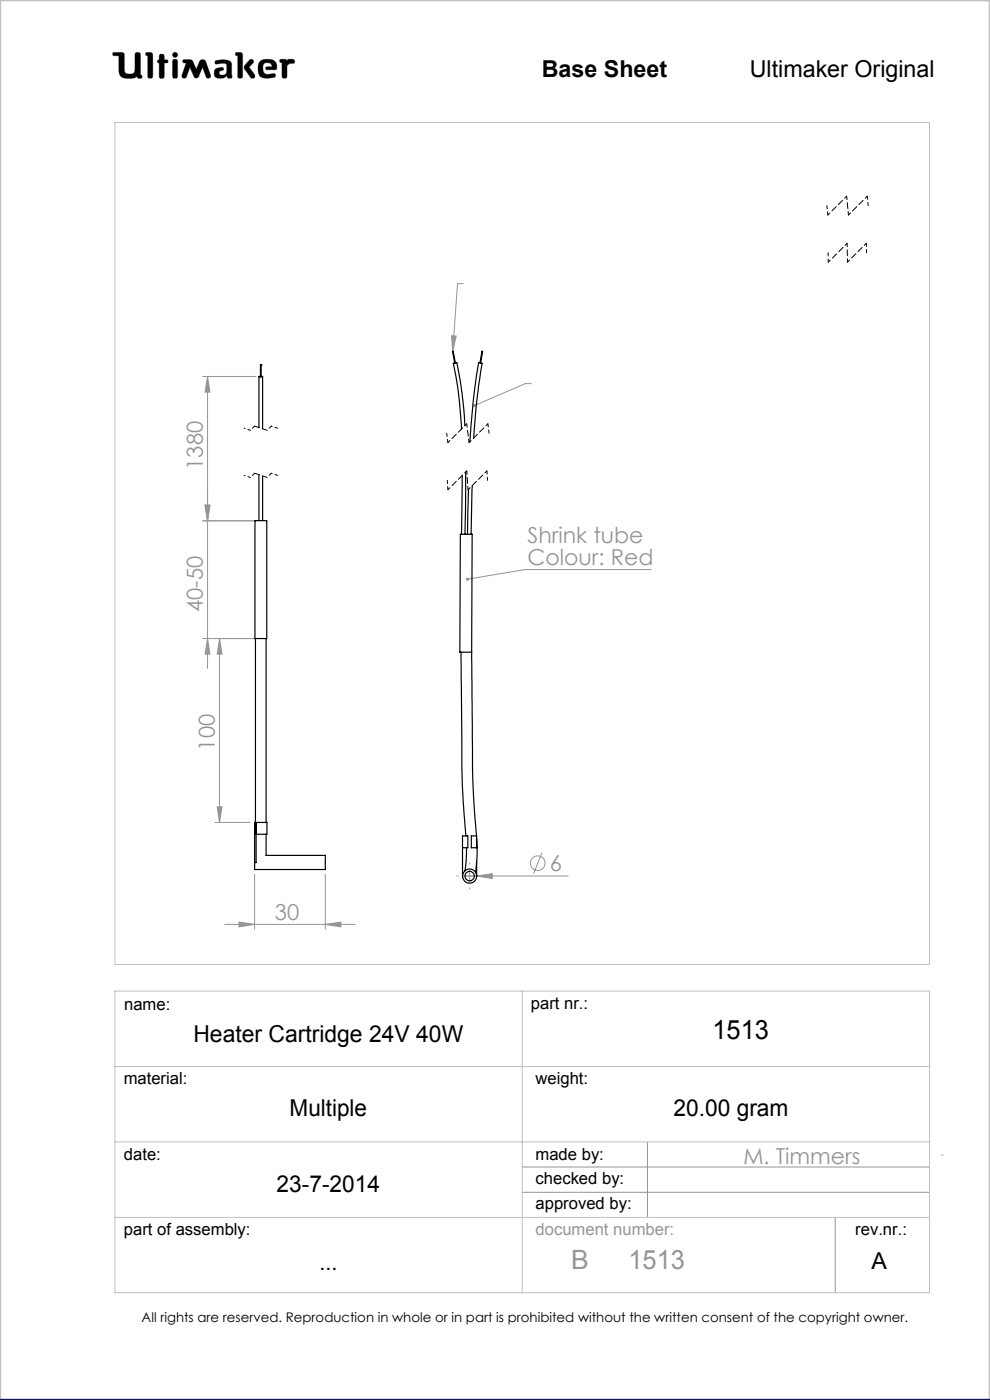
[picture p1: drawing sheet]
<svg xmlns="http://www.w3.org/2000/svg" width="210mm" height="297mm" viewBox="0 0 210 297" stroke-linecap="round" stroke-linejoin="round" font-family="sans-serif">
<g fill="none" stroke="#c0c0c0" stroke-width=".21">
<path d="M24 11.1h1.9l.4 .3 .1 3.2a.89 .89 0 0 0 1.1 1.1h.5a.85 .85 0 0 0 .6-1.1l.1-3.3a.77 .77 0 0 1 1 0l.1 4.6 .3 .1a.39 .39 0 0 1-.3 .6l-.6-.1-.1-.3a3.6 3.6 0 0 1-3.3 .1l-.5-.9-.1-3.6h-1a.39 .39 0 0 1-.3-.2 .39 .39 0 0 1 .1-.5zM31 11.1l1.2 .1 .2 .4-.1 4.8a.6 .6 0 0 1-.6 .2 .6 .6 0 0 1-.4-.5v-4.3l-.4-.1zM33.8 12.7v-1.1a.6 .6 0 0 1 .7-.1 .6 .6 0 0 1 .4 .5v.7h.6a.37 .37 0 0 1 0 .6l-.6 .1-.1 3.1a.6 .6 0 0 1-.6 .1 .6 .6 0 0 1-.4-.5v-2.7M33.8 12.7h.1M33.8 13.4h.1M33.8 15.7h.1M33.8 12.7h-.3l-.1 .3v.2l.4 .2M36.7 11.3l.4-.2 .4 .2 .2 .3-.2 .4-.4 .2-.4-.2-.1-.4zM36.8 12.6h.3l.5 .2v3.6a.6 .6 0 0 1-.6 .2 .6 .6 0 0 1-.4-.5v-3zM38.9 12.7l1.4-.1 .4 .2 .9 1.9 .7-1.6a.73 .73 0 0 1 .7-.5 .73 .73 0 0 1 .7 .5l1 2.8a.52 .52 0 0 1-.4 .7 .52 .52 0 0 1-.6-.3l-.7-2-1 2.1-.4 .2-.4-.2-.9-2.1-.7 2a.52 .52 0 0 1-.7 .3 .52 .52 0 0 1-.3-.7l.9-2.5-.7-.2zM42.1 16.3h.1M45.6 12.9a3.7 3.7 0 0 1 3.4 .3l.1 .5 .1 2.7a.64 .64 0 0 1-1-.2l-.1-.1a1.93 1.93 0 0 1-2.5 .2 1.32 1.32 0 0 1 .4-1.8 1.11 1.11 0 0 1 1.4 .1v.3a.73 .73 0 0 0-.9 .8 .98 .98 0 0 0 1.4 0l.2-.6-.1-1.5a2.59 2.59 0 0 0-2 0l-.4-.2z"/>
<path d="M50 11.1l1.3 .1 .2 .4-.1 4.8a.57 .57 0 0 1-.6 .2 .57 .57 0 0 1-.4-.5v-4.3l-.4-.1zM52.9 12.8l.4-.2 .4 .1 .1 .4-1 1.1 1.2 1.6 .1 .5-.2 .3h-.6l-1.2-1.7a.83 .83 0 0 1-.2-1.1zM55 13.3a2.62 2.62 0 0 1 3.5-.1l.2 1.1-.1 .5h-2l-.2-.1v-.5l1.3-.1-.2-.5a1.24 1.24 0 0 0-1.6 .1 1.82 1.82 0 0 0 .4 2l.5 .1 1.5-.2 .1 .1v.6a3.8 3.8 0 0 1-3.3-.1 3.2 3.2 0 0 1-.1-2.9zM56.6 14.8h.1M59.4 12.6h1.2l.3 .3a1.21 1.21 0 0 1 1.5-.2v.7l-.9 .1-.6 .4-.1 2.5a.6 .6 0 0 1-.6 .2 .6 .6 0 0 1-.4-.5v-2.8l-.5-.2zM24.4 26h172.8v178.6h-172.8zM24.4 210.3h172.8v63.9h-172.8zM110.8 210.3v63.9M24.4 226.3h172.8M24.4 242.2h172.8M24.4 258.3h172.8"/>
</g>
<g fill="none" stroke="#959595" stroke-width=".21">
<path d="M43 79.9h11.3M44 79.9v61.9M44 79.9l.5 3.3h-1zM95.8 71.2l1 .1-.8 3.2zM98.3 60.2h-1.3l-1 14.3M112.7 81.4h-1.3l-10.8 4.6M43 110.5h11.3M43.5 107.2h1l-.5 3.3zM43 135.5h11.3M44 135.5l.5 3.3h-1zM46.6 135.5l.5 3.3h-1zM46.6 135.5v39"/>
<path d="M138.1 120.8h-26.7l-12.2 2.1M45.6 174.5h7.4M46.1 171.2h1l-.5 3.3zM47.7 196.1h27.7M50.7 195.6l3.3 .5-3.3 .5zM54 185.5v11.6M69 196.1l3.3-.5v1zM69 185.5v11.6M98.1 185.8h22.4M99.6 184.6v2.5M101.1 185.8l3.3-.5v1.1zM115 180.9l-1.8 4.4"/>
<path d="M110.8 247.6h86.4M110.8 252.9h86.4M137.3 242.2v16.1M177.2 258.3v15.9M199.7 245h.3"/>
<circle cx="114.1" cy="183.1" r="1.55"/>
</g>
<path d="M0 297v-297h210v297" fill="none" stroke="#c0c0c0" stroke-width=".5"/>
<path d="M0 297h210" fill="none" stroke="#00f" stroke-width=".5"/>
<path d="M45.7 12.9l-.1 .5 .2 .2 1.2-.2 .9 .1 .2 .3-.1 1.4a.84 .84 0 0 1-.6 .7 .84 .84 0 0 1-.9-.3l.1-.4 .4-.2a.36 .36 0 0 0 .4-.4 .36 .36 0 0 0-.4-.3 1.23 1.23 0 0 0-1.6 1 1.07 1.07 0 0 0 .3 1.1 1.07 1.07 0 0 0 1.1 .2h.6l.3-.2a.28 .28 0 0 1 .4-.3 .28 .28 0 0 1 .2 .4 .57 .57 0 0 0 .6 .2 .57 .57 0 0 0 .3-.6l-.1-2.4a1.23 1.23 0 0 0-1.5-1zM50 11.1v.6l.4 .1v4.6l.3 .2h.5l.3-.3v-4.8l-.4-.4zM53 12.7l-1.2 1.3v.5l1.4 2 .6 .1 .2-.2v-.6l-1.2-1.6 1-.9v-.4l-.4-.3zM55.2 12.9a2.9 2.9 0 0 0 .1 3.4l.5 .2 1 .1 1.4-.2 .3-.2-.1-.5-.2-.1-1.4 .2-.6-.2-.3-.4-.1-.5a.99 .99 0 0 1 .7-1.3 .99 .99 0 0 1 1.2 .7l-1.2 .1-.2 .4 .3 .2h1.5a.51 .51 0 0 0 .6-.1 .51 .51 0 0 0 0-.6 1.62 1.62 0 0 0-2-1.5l-1.1 .1zM59.4 12.6l-.1 .6 .5 .1v3l.2 .3h.6l.3-.4v-2.3l.6-.4 .9-.1 .1-.5-.3-.3h-1l-.3 .3-.4-.3zM36.7 12.7l-.1 .3v3.4l.2 .2h.7l.2-.3v-3.4l-.2-.3zM36.6 11.6a.56 .56 0 0 0 1.1 0 .56 .56 0 0 0-1.1 0zM33.8 11.6v1.1l-.4 .2v.4l.4 .1v2.9l.2 .3h.5l.4-.4v-2.8l.7-.1 .1-.4-.3-.2h-.5v-.8l-.2-.4h-.6zM31 11.1l-.1 .6 .4 .1v4.5l.3 .3h.5l.3-.5v-4.7l-.4-.3zM38.8 12.7v.5l.7 .2-.9 2.5 .1 .6 .5 .1 .3-.2 .8-2.1 .9 2.1 .3 .2h.3l.3-.2 .9-2.1 .7 2.1 .6 .2 .4-.2v-.5l-1-2.8-.3-.4h-.7l-.3 .2-.8 1.8-.9-1.9-.4-.2zM24 11.2v.6h1.2v2.7a1.76 1.76 0 0 0 2.2 2.1h.9l.8-.4 .3 .4h.6l.2-.2-.1-.4-.3-.1v-4.4l-.4-.4h-.5l-.3 .4v3.4a.81 .81 0 0 1-1.1 .8h-.1a.86 .86 0 0 1-1-1.1l-.1-3.3-.4-.2z" fill-rule="evenodd" fill="#000"/>
<path d="M179.6 41.6l-4 4M179.7 51.6l-4 4M183.8 51.6l-4 4M184 41.6l-4 4M53.1 91.3l-1.3-.5M58.9 90.8l-1.3-.4M99 89.9l-4 4M99 99.9l-4 4M103.3 99.9l-4 4M103.5 89.9l-4 4M53.1 101.3l-1.3-.5M58.9 100.8l-1.3-.4" fill="none" stroke="#000" stroke-width=".21" stroke-dasharray="1.3 .6" stroke-dashoffset=".7"/>
<path d="M175.6 45.6l-.2-2M175.7 55.6v-2M183.8 53.6v-2M184.2 43.6l-.2-2M54 90.4l-.9 .9M57.6 90.4l-.9 .9M95 93.9l-.2-2M103.7 91.9l-.2-2M54 100.4l-.9 .9M57.6 100.4l-.9 .9M95 103.9l-.1-2M103.4 101.9l-.1-2" fill="none" stroke="#000" stroke-width=".21" stroke-dasharray="1.3 .6" stroke-dashoffset=".6"/>
<path d="M56.7 91.3l-2.7-.9M56.7 101.3l-2.7-.9" fill="none" stroke="#000" stroke-width=".21" stroke-dasharray="1.3 .6" stroke-dashoffset=".2"/>
<path d="M179.8 55.6l-.1-4M180 45.6l-.4-4M99.5 93.9l-.5-4M99.3 103.9l-.3-4" fill="none" stroke="#000" stroke-width=".21" stroke-dasharray="1.3 .6" stroke-dashoffset=".5"/>
<path d="M97.1 185.8h-.2M99.6 183.3v-.2M99.6 188.3v.3M102.1 185.8h.3" fill="none" stroke="#959595" stroke-width=".21" stroke-dasharray="15.2 1.3 1.3 1.3"/>
<g fill="#959595">
<path d="M101.1 185.8l3.3-.5v1.1z"/>
<path d="M95.8 71.2l1 .1-.8 3.2zM100.4 85.8l-.1 .4 .3-.2-.3 .2a.34 .34 0 0 0 .5 .1 .34 .34 0 0 0 .1-.5 .34 .34 0 0 0-.5 0zM98.9 122.7l-.1 .2h.4h-.4a.34 .34 0 0 0 .6 .3 .34 .34 0 0 0 0-.6 .34 .34 0 0 0-.5 .1z"/>
<path d="M50.7 195.6l3.3 .5-3.3 .5zM69 196.1l3.3-.5v1z"/>
<path d="M43.5 107.2h1l-.5 3.3zM44 135.5l.5 3.3h-1z"/>
<path d="M46.6 135.5l.5 3.3h-1zM46.1 171.2h1l-.5 3.3z"/>
<path d="M44 79.9l.5 3.3h-1zM43.5 107.2h1l-.5 3.3z"/>
</g>
<g fill="none" stroke="#000" stroke-width=".25">
<path d="M54.9 79.9v10.8M55.2 77.4h.1M55.2 79.8l-.3 .1h.8l-.3-.1M55.2 77.4v2.5h.2v-2.5M55.2 77.4h.2zM55.2 77.4h.2M55.4 77.4h.1M55.7 79.9v11.1M96.6 77l-.5-2.5h-.1l.4 2.5M101.8 77l.4-2.5h.2l-.4 2.5M98.6 90.3a69.5 69.5 0 0 0-1.8-13.4l-.6 .2 .9 5.2 .8 8.7M100.5 92.9l.6-7.9 1.2-7.9-.8-.2a150.6 150.6 0 0 0-1.8 16.8"/>
<path d="M54.9 100.7v9.8M55.7 101v9.5M97.6 113.3h2.6l-.2 25.1h-2.5zM98 100.9l-.1 12.4M98.8 100.1l-.2 13.2M99.4 103.8l-.2 9.5M100.2 103l-.3 10.3M54.1 135.5v-25h.3h2.2v25M97.8 138.4l.3 28.4 .7 10.5M100 138.4l.1 8.8a338.2 338.2 0 0 0 1 30v.1M54.2 174.5l-.1-39h2.5l-.2 39M54.3 177h2.3v-2.5h-2.6v8.5"/>
<path d="M54.3 174.5v8.5h-.3M56.4 177v4.5h12.6v3h-15v-1.5M98.1 179.8h1.1v-2.5h-1.1v8.5M99 179.8l-.4 4.9M100 177.3h1.1v2.5h-1.1zM101.1 177.9a29.6 29.6 0 0 1-.2 7.2M101.1 182.7v3.1"/>
<circle cx="99.6" cy="185.9" r="1.5"/>
<circle cx="99.6" cy="185.9" r="1"/>
</g>
<text font-size="5.6" x="151.1" y="220.5">1513</text>
<g font-size="5.6" fill="#959595">
<text x="121.1" y="269.2">B</text>
<text x="133.3" y="269.2">1513</text>
</g>
<g font-size="4.9">
<text x="114.9" y="16.4">Base Sheet</text>
<text x="159" y="16.4">Ultimaker Original</text>
<text x="41" y="221">Heater Cartridge 24V 40W</text>
<text x="61.4" y="236.8">Multiple</text>
<text x="142.8" y="236.8">20.00 gram</text>
<text x="58.7" y="252.8">23-7-2014</text>
<text x="67.8" y="269.4">...</text>
<text x="184.9" y="269.2">A</text>
</g>
<g font-size="4.7" fill="#959595">
<text x="43" y="99.7" transform="rotate(-90 43 99.7)">1380</text>
<text x="111.9" y="115.3">Shrink tube</text>
<text x="111.9" y="119.8">Colour: Red</text>
<text x="43" y="129.8" transform="rotate(-90 43 129.8)">40-50</text>
<text x="45.6" y="159.2" transform="rotate(-90 45.6 159.2)">100</text>
<text x="116.6" y="184.8">6</text>
<text x="58.3" y="195.1">30</text>
<text x="157.7" y="246.9">M. Timmers</text>
</g>
<g font-size="3.5">
<text x="26.3" y="214.2">name:</text>
<text x="112.6" y="214.1">part nr.:</text>
<text x="26.2" y="230">material:</text>
<text x="113.6" y="230">weight:</text>
<text x="26.3" y="246.1">date:</text>
<text x="113.6" y="246.1">made by:</text>
<text x="113.6" y="251.1">checked by:</text>
<text x="113.6" y="256.4">approved by:</text>
<text x="26.3" y="262.1">part of assembly:</text>
<text x="181.4" y="262">rev.nr.:</text>
</g>
<text font-size="3.5" fill="#959595" x="113.6" y="261.9">document number:</text>
<text font-size="2.8" x="30" y="280.4">All rights are reserved. Reproduction in whole or in part is prohibited without the written consent of the copyright owner.</text>
</svg>
